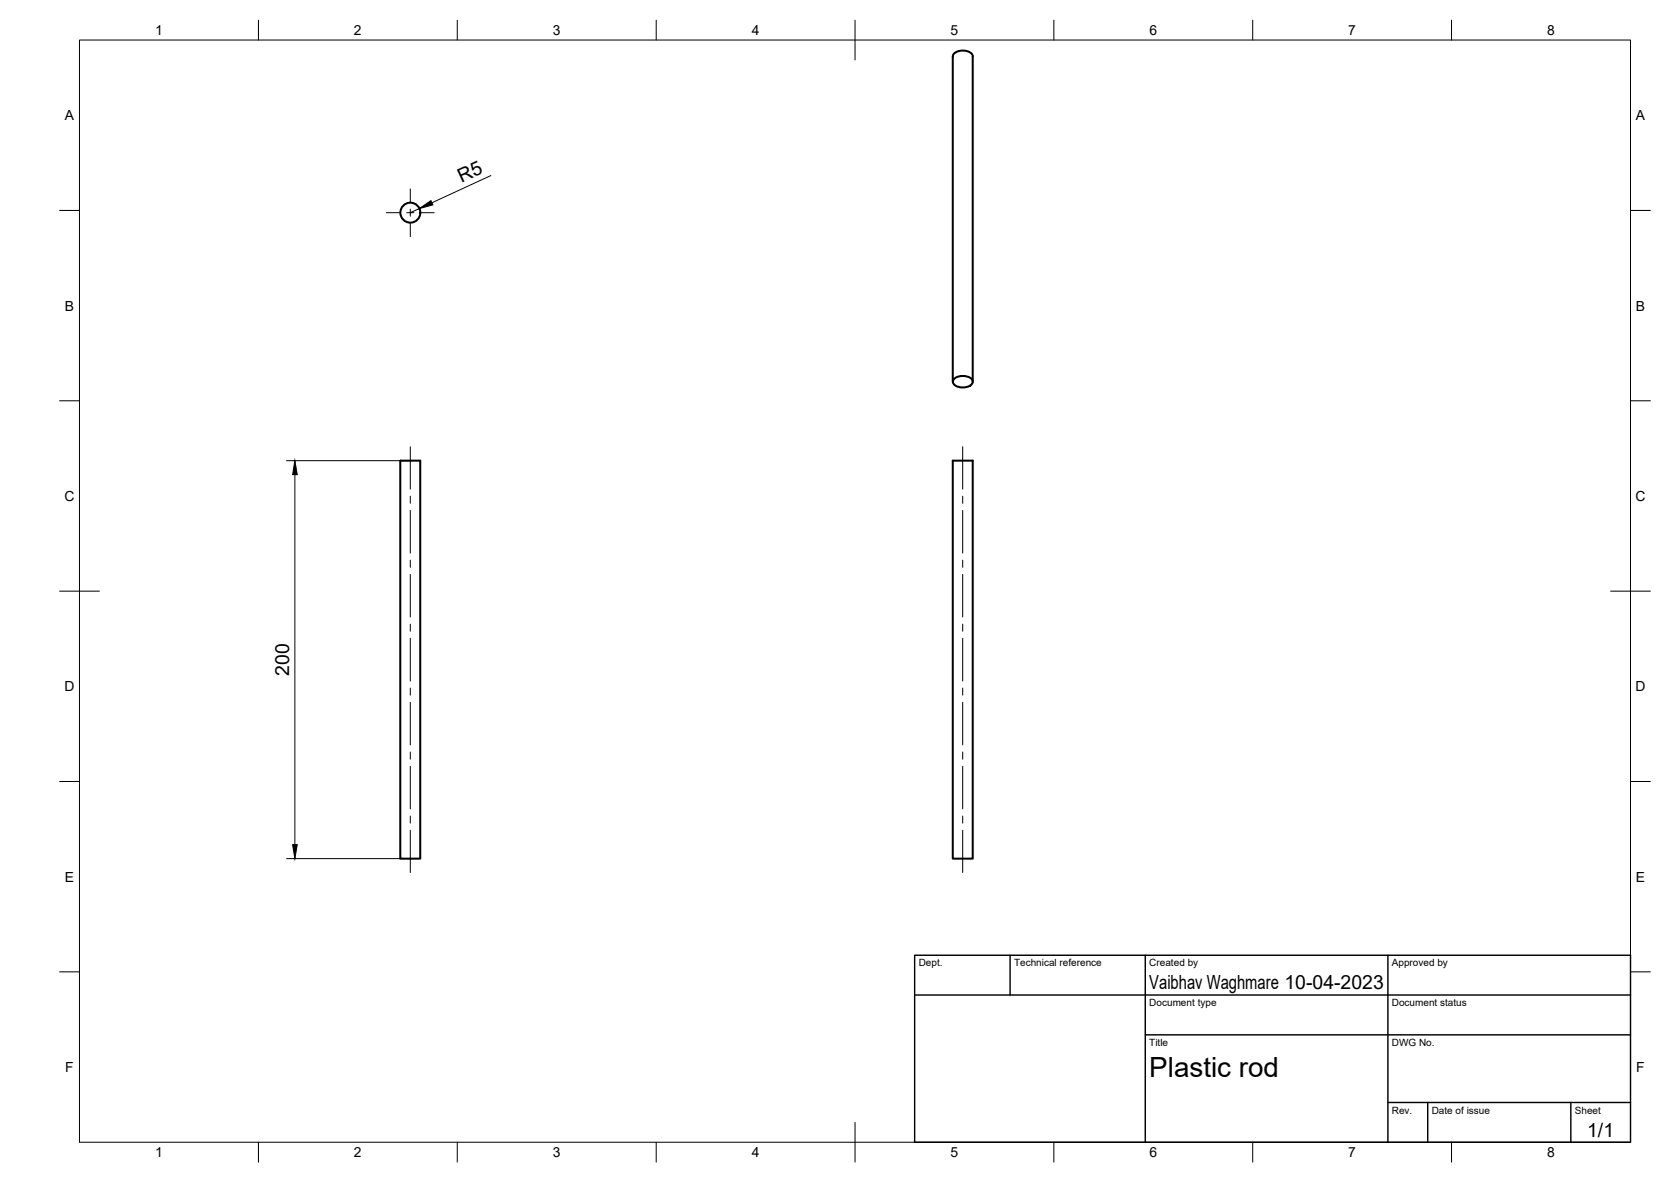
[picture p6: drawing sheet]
<svg xmlns="http://www.w3.org/2000/svg" width="420mm" height="297mm" viewBox="0 0 420 297" stroke-linecap="round" stroke-linejoin="round" font-family="sans-serif">
<!-- layer: Visible -->
<g fill="none" stroke="#000" stroke-width=".51">
<path d="M239.6 95.9v-81.7a2.21 2.21 0 0 1 2.5-1.5 2.21 2.21 0 0 1 2.5 1.5v81.7M239.9 95.2a3.4 3.4 0 0 1 4.6 .4 1.57 1.57 0 0 1-1.8 1.7 3 3 0 0 1-3-1v-.7zM100.6 115.8h5.1v100h-5.1zM239.6 115.8h5v100h-5z"/>
<circle cx="103.2" cy="53.4" r="2.51"/>
</g>
<!-- layer: BORDER -->
<g fill="none" stroke="#000" stroke-width=".25">
<path d="M20 10.1h390v276.9h-390zM65 5.1v5M115 5.1v5M165 5.1v5M215 5.1v10M265 5.1v5M315 5.1v5M365 5.1v5M15 52.9h5M410 52.9h5M15 100.7h5M410 100.7h5"/>
<path d="M15 148.6h10M405 148.6h10M15 196.4h5M410 196.4h5M15 244.2h5M410 244.2h5M65 287v5M115 287v5M165 287v5M215 282.1v9.9M265 287v5M315 287v5"/>
<path d="M365 287v5"/>
</g>
<!-- layer: TITLEBLOCK -->
<path d="M230 240.1h180v46.9h-180zM230 250h180M254 240.1v9.9M288 240.1v46.9M349 240.1v46.9M288 260.1h122M349 277.1h61M359 277.1v9.9M395 277.1v9.9" fill="none" stroke="#000" stroke-width=".36"/>
<!-- layer: FD_Dimensions -->
<path d="M105.4 52.4l-2.2 1.1M123.4 44.1l-14.8 6.9M72.1 115.8h31.4M74.1 119.3v93M72.1 215.8h31.4" fill="none" stroke="#000" stroke-width=".25"/>
<path d="M105.4 52.4l3-2 .5 1.1zM74.1 115.8l.6 3.5h-1.1zM73.6 212.3h1.1l-.6 3.5z" fill="#000" stroke="#000" stroke-width=".25"/>
<!-- layer: Smart Centers -->
<g fill="none" stroke="#000" stroke-width=".25">
<path d="M97.2 53.5h3.3M102.3 53.5h1.8M103.2 47.5v3.3M103.2 52.6v1.7M103.2 56.1v3.4M105.8 53.5h3.4M103.2 112.3v10.6M242.1 112.3v10.6M103.2 124.7v1.8M103.2 128.3v10.7M242.1 124.7v1.8M242.1 128.3v10.7"/>
<path d="M103.2 140.8v1.8M103.2 144.3v10.8M103.2 156.9v1.7M242.1 140.8v1.8M242.1 144.3v10.8M242.1 156.9v1.7M103.2 160.4v10.7M103.2 172.9v1.8M103.2 176.5v10.7M242.1 160.4v10.7M242.1 172.9v1.8M242.1 176.5v10.7"/>
<path d="M103.2 189v1.8M103.2 192.6v10.7M242.1 189v1.8M242.1 192.6v10.7M103.2 205.1v1.7M103.2 208.6v10.7M242.1 205.1v1.7M242.1 208.6v10.7"/>
</g>
<text font-size="7" x="289" y="270.6">Plastic rod</text>
<g font-size="4.9">
<text x="116" y="45.9" transform="rotate(-25 116 45.9)">R5</text>
<text x="72.7" y="169.8" transform="rotate(-90 72.7 169.8)">200</text>
<text x="289" y="248.5">Vaibhav Waghmare 10-04-2023</text>
<text x="399.1" y="285.7">1/1</text>
</g>
<g font-size="3.5">
<text x="39" y="8.8">1</text>
<text x="89" y="8.8">2</text>
<text x="139" y="8.8">3</text>
<text x="189" y="8.8">4</text>
<text x="239" y="8.8">5</text>
<text x="289" y="8.8">6</text>
<text x="339" y="8.8">7</text>
<text x="389" y="8.8">8</text>
<text x="16.3" y="30.2">A</text>
<text x="411.3" y="30.2">A</text>
<text x="16.3" y="78">B</text>
<text x="411.3" y="78">B</text>
<text x="16.2" y="125.9">C</text>
<text x="411.2" y="125.9">C</text>
<text x="16.2" y="173.7">D</text>
<text x="411.2" y="173.7">D</text>
<text x="16.3" y="221.6">E</text>
<text x="411.3" y="221.6">E</text>
<text x="16.4" y="269.4">F</text>
<text x="411.4" y="269.4">F</text>
<text x="39" y="290.8">1</text>
<text x="89" y="290.8">2</text>
<text x="139" y="290.8">3</text>
<text x="189" y="290.8">4</text>
<text x="239" y="290.8">5</text>
<text x="289" y="290.8">6</text>
<text x="339" y="290.8">7</text>
<text x="389" y="290.8">8</text>
</g>
<g font-size="2.5">
<text x="231" y="242.9">Dept.</text>
<text x="255" y="242.9">Technical reference</text>
<text x="289" y="242.9">Created by</text>
<text x="350" y="242.9">Approved by</text>
<text x="289" y="252.8">Document type</text>
<text x="350" y="252.8">Document status</text>
<text x="289" y="262.9">Title</text>
<text x="350" y="262.9">DWG No.</text>
<text x="350" y="279.9">Rev.</text>
<text x="360" y="279.9">Date of issue</text>
<text x="396" y="279.9">Sheet</text>
</g>
</svg>
